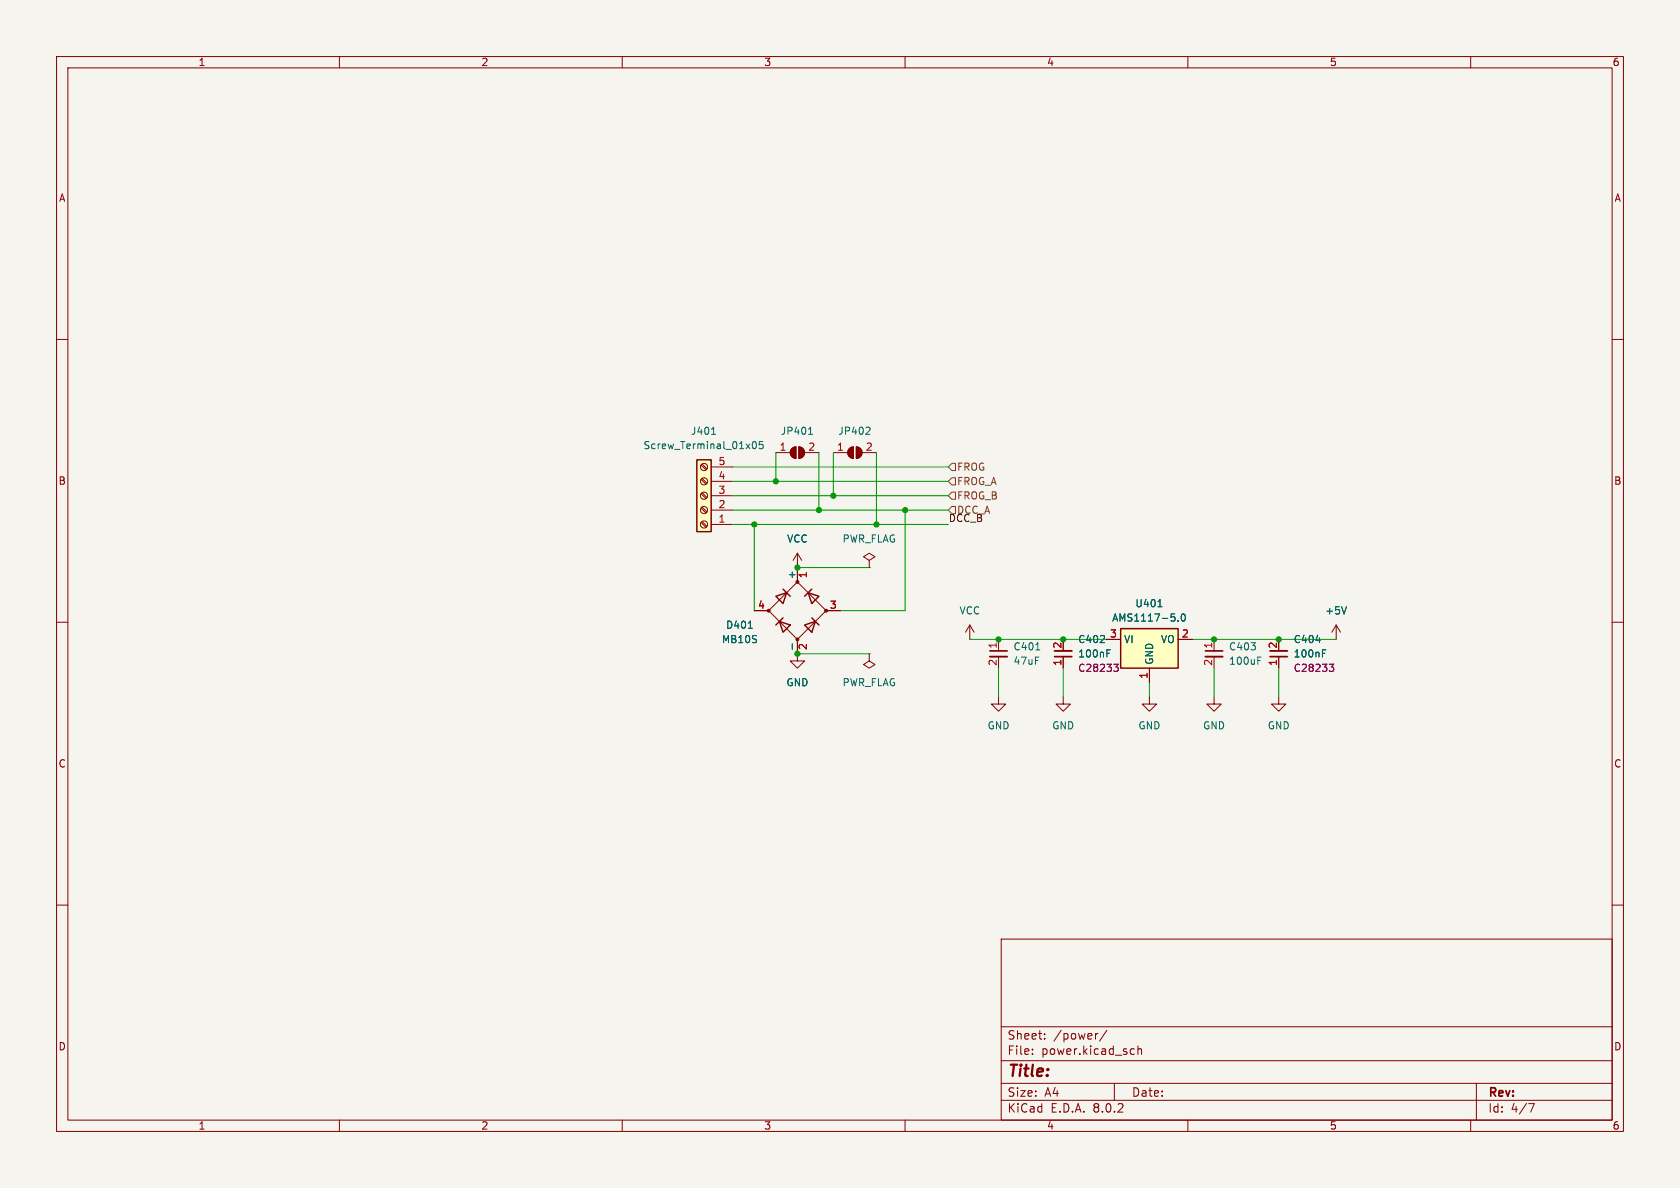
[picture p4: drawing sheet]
<svg xmlns="http://www.w3.org/2000/svg" width="297mm" height="210mm" viewBox="0 0 297 210" stroke-linecap="round" stroke-linejoin="round" font-family="sans-serif">
<path d="M0 0h297v210h-297z" fill="#f5f4ef" stroke="#f5f4ef" stroke-width=".18"/>
<g fill="none" stroke="#840000" stroke-width=".18">
<path d="M10 10h277v190h-277zM12 12h273v186h-273zM60 10v2M110 10v2M160 10v2M210 10v2M260 10v2M10 60h2M285 60h2M153.7 99.1l1-.7-1-.6-1 .6 1 .7v1.2M10 110h2M133.3 108h2.6"/>
<path d="M135.9 108l5.1-5.1 5 5.1-5 5zM141 100.3v2.6M141 113v2.6M146 108h2.6M153.7 100.3h.1M285 110h2M10 160h2M285 160h2M177 166h108v32h-108zM60 198v2M110 198v2M160 198v2"/>
<path d="M177 194.5h108M177 191.5h108M177 187.5h108M177 181.5h108M182.5 186.3v.1M182.5 185.5v.1M184.7 183.6v.1M184.7 182.8v.1M194.1 182.7l-.3 .1M195.7 182.1l-1.3 2M197 191.5v3M200.1 185.4l.4 .1"/>
<path d="M200.5 186.3l-.4 .1M201.2 185.5l.2-.1 .3 .1 .1 .9M201.2 184.9v1.5M210 198v2M260 198v2M261 191.5v6.5M270.2 195.1h1l-.6 1.5"/>
</g>
<g fill="#840000" stroke="#840000" stroke-width=".18">
<circle cx="141" cy="113" r=".25"/>
<circle cx="135.9" cy="107.9" r=".25"/>
<circle cx="146" cy="107.9" r=".25"/>
<circle cx="141" cy="102.9" r=".25"/>
</g>
<path d="M137.2 105.4l1.9-.6-.7 1.9zM137.8 109.9l1.9 .6-1.3 1.3zM138.4 104.1l1.3 1.3M138.4 109.2l-1.2 1.3M142.2 110.5l1.9-.6-.6 1.9zM142.9 104.8l1.9 .6-1.3 1.3zM143.5 109.2l1.3 1.3M143.5 104.1l-1.3 1.3" fill="none" stroke="#840000" stroke-width=".25"/>
<path d="M132.3 111.1h.7M140.1 113.8v1" fill="none" stroke="#006464" stroke-width=".18"/>
<path d="M123.2 81.3h2.5v12.7h-2.5z" fill="#ffffc2"/>
<path d="M123.2 81.3h2.5v12.7h-2.5z" fill="none" stroke="#840000" stroke-width=".25"/>
<g fill="none" stroke="#840000" stroke-width=".18">
<path d="M140 79.3l.7-.3v2a1.02 1.02 0 0 1-.9-.6 1.02 1.02 0 0 1 .2-1.1zM141.2 79a1.02 1.02 0 0 1 1 1 1.02 1.02 0 0 1-1 1zM150.2 79.3l.7-.3v2a1.02 1.02 0 0 1-1-.6 1.02 1.02 0 0 1 .3-1.1zM151.4 79a1.02 1.02 0 0 1 1 1 1.02 1.02 0 0 1-1 1zM124 82.2l.8 .9M124 84.8l.8 .8M124 87.3l.8 .8M124 89.8l.8 .9M124 92.4l.8 .8M124.1 82l.9 .9M124.1 84.6l.9 .8M124.1 87.1l.9 .9"/>
<path d="M124.1 89.7l.9 .8M124.1 92.2l.9 .8M125.7 92.7h3.8M125.7 90.2h3.8M125.7 87.6h3.8M125.7 85.1h3.8M125.7 82.6h3.8M137.2 80h2.5M141 97.8l-.8 1.3M141 97.8v2.5M141 97.8l.7 1.3M142.2 80h2.6"/>
<path d="M147.3 80h2.6M152.4 80h2.5M141 115.6v1.2h1.2l-1.2 1.3-1.3-1.3h1.3M153.7 115.6v1.2l-1 .7 1 .6 1-.6-1-.7M153.7 115.6h.1M171.4 110.5l-.7 1.3M171.4 110.5v2.5M171.4 110.5l.8 1.3M214.6 113v2.1M214.6 116.1v2M226.1 113v2.1M226.1 116.1v2"/>
<path d="M236.2 110.5l-.7 1.3M236.2 110.5v2.5M236.2 110.5l.8 1.3M176.5 123.2v1.3h1.3l-1.3 1.2-1.2-1.2h1.2M214.6 123.2v1.3h1.3l-1.3 1.2-1.2-1.2h1.2M226.1 123.2v1.3h1.2l-1.2 1.2-1.3-1.2h1.3"/>
<circle cx="124.5" cy="85.1" r=".63"/>
<circle cx="124.5" cy="87.6" r=".63"/>
<circle cx="124.5" cy="92.7" r=".63"/>
<circle cx="124.5" cy="90.2" r=".63"/>
<circle cx="124.5" cy="82.5" r=".63"/>
</g>
<path d="M125.8 76.8h.7M133.1 78.2l.2-.2a.68 .68 0 0 1 .4 .7 .68 .68 0 0 1-.4 .6l-.2-.1-.1-.4zM134.9 78h-.6l-.1 .7 .2-.2 .4 .1 .1 .2v.4l-.2 .1-.5-.1M142.9 76.8h.8M143.2 75.7l.1-.2v1.3M153.6 75.5l.2 .3v.3l-.8 .7h.8M222.4 116.8h.4M222.4 116.2h.6M232.6 113.2h.8M233.8 115.5h.4M233.8 114.9h.6M238 107.3l-.4 1.2" fill="none" stroke="#006464" stroke-width=".18"/>
<g fill="#840000" stroke="#840000" stroke-width=".18">
<path d="M140 79.3l.7-.3v2a1.02 1.02 0 0 1-.9-.6 1.02 1.02 0 0 1 .2-1.1z"/>
<path d="M141.2 79a1.02 1.02 0 0 1 1 1 1.02 1.02 0 0 1-1 1z"/>
<path d="M150.2 79.3l.7-.3v2a1.02 1.02 0 0 1-1-.6 1.02 1.02 0 0 1 .3-1.1z"/>
<path d="M151.4 79a1.02 1.02 0 0 1 1 1 1.02 1.02 0 0 1-1 1z"/>
</g>
<path d="M213.1 116.1h3.1M224.5 115.1h3.1" fill="none" stroke="#840000" stroke-width=".33"/>
<path d="M213.1 115.1h3.1M224.5 116.1h3.1" fill="none" stroke="#840000" stroke-width=".3"/>
<path d="M235 117.4h.8l-.4 .5 .3 .1 .1 .4-.3 .3h-.3" fill="none" stroke="#840084" stroke-width=".18"/>
<path d="M198.1 111.1h10.2v7h-10.2z" fill="#ffffc2"/>
<path d="M198.1 111.1h10.2v7h-10.2z" fill="none" stroke="#840000" stroke-width=".25"/>
<g fill="none" stroke="#840000" stroke-width=".18">
<path d="M133.3 108h2.6M141 100.3v2.6M141 113v2.6M146 108h2.6M176.5 113v2.1M176.5 116.1v2M188 113v2.1M188 116.1v2M195.6 113h2.5M203.2 118.1v2.6M208.3 113h2.5M226.1 113v2.1"/>
<path d="M226.1 116.1v2M188 123.2v1.3h1.2l-1.2 1.2-1.3-1.2h1.3M203.2 123.2v1.3h1.3l-1.3 1.2-1.3-1.2h1.3"/>
</g>
<path d="M132.3 111.1h.7M140.1 113.8v1M183.1 114.9h.7M195.7 115.5h.4M195.7 114.9h.6M204.7 107.3h.7M208.3 109.7v.1M208.9 108.7l.2-.2a.68 .68 0 0 1 .5 .7 .68 .68 0 0 1-.5 .6l-.2-.1-.1-.4zM232.6 113.2h.8M233.8 115.5h.4M233.8 114.9h.6M238 107.3l-.4 1.2" fill="none" stroke="#006464" stroke-width=".18"/>
<path d="M175 116.1h3.1M186.4 115.1h3.1" fill="none" stroke="#840000" stroke-width=".33"/>
<path d="M175 115.1h3.1M186.4 116.1h3.1" fill="none" stroke="#840000" stroke-width=".3"/>
<path d="M196.9 117.4h.8l-.4 .5 .3 .1 .1 .4-.3 .3h-.3M235 117.4h.8l-.4 .5 .3 .1 .1 .4-.3 .3h-.3" fill="none" stroke="#840084" stroke-width=".18"/>
<path d="M168.3 89.5h.6v1.3h-.6l-.7-.6zM168.3 81.9h.6v1.3h-.6l-.7-.6zM168.3 87h.6v1.3h-.6l-.7-.7zM168.3 84.5h.6v1.2h-.6l-.7-.6z" fill="none" stroke="#725600" stroke-width=".18"/>
<g fill="none" stroke="#009600" stroke-width=".18">
<path d="M129.5 90.2h38.1M129.5 87.6h38.1M129.5 82.6h38.1M129.5 85.1h38.1M129.5 92.7h38.1M133.3 92.7v15.3M137.2 80v5.1M144.8 80v10.2M147.3 80v7.6M154.9 80v12.7M160 90.2v17.8h-11.4M141 115.6h12.7"/>
<path d="M141 100.3h12.7M171.4 113h24.2M176.5 118.1v5.1M188 118.1v5.1M210.8 113h25.4M214.6 118.1v5.1M226.1 118.1v5.1M203.2 120.7v2.5"/>
</g>
<g fill="#009600" stroke="#009600" stroke-width=".18">
<circle cx="133.3" cy="92.7" r=".46"/>
<circle cx="141" cy="100.3" r=".46"/>
<circle cx="154.9" cy="92.7" r=".46"/>
<circle cx="144.8" cy="90.2" r=".46"/>
<circle cx="147.3" cy="87.6" r=".46"/>
<circle cx="137.2" cy="85.1" r=".46"/>
<circle cx="141" cy="115.6" r=".46"/>
<circle cx="214.6" cy="113" r=".46"/>
<circle cx="226.1" cy="113" r=".46"/>
<circle cx="160" cy="90.2" r=".46"/>
<circle cx="188" cy="113" r=".46"/>
<circle cx="176.5" cy="113" r=".46"/>
</g>
<text font-size="2.8" fill="#840000" x="178" y="190.9">Title:</text>
<g font-size="2.1" fill="#840000">
<text x="178" y="184">Sheet:</text>
<text x="186.2" y="184">/power/</text>
<text x="178" y="186.7">File:</text>
<text x="184.1" y="186.7">power.kicad_sch</text>
<text x="178" y="196.9">KiCad</text>
<text x="178" y="194.1">Size:</text>
<text x="184.7" y="194.1">A4</text>
<text x="185.7" y="196.9">E.D.A.</text>
<text x="193.3" y="196.9">8.0.2</text>
<text x="200" y="194.1">Date:</text>
<text x="263" y="194.3">Rev:</text>
<text x="263" y="196.9">Id:</text>
<text x="267.1" y="196.9">4/7</text>
</g>
<g font-size="1.8" fill="#840000">
<text x="35" y="11.9">1</text>
<text x="85" y="11.9">2</text>
<text x="135" y="11.9">3</text>
<text x="185" y="11.9">4</text>
<text x="235" y="11.9">5</text>
<text x="285" y="11.9">6</text>
<text x="10.3" y="35.9">A</text>
<text x="285.3" y="35.9">A</text>
<text x="10.3" y="85.9">B</text>
<text x="285.3" y="85.9">B</text>
<text x="10.3" y="135.9">C</text>
<text x="285.3" y="135.9">C</text>
<text x="10.3" y="185.9">D</text>
<text x="285.3" y="185.9">D</text>
<text x="35" y="199.9">1</text>
<text x="85" y="199.9">2</text>
<text x="135" y="199.9">3</text>
<text x="185" y="199.9">4</text>
<text x="235" y="199.9">5</text>
<text x="285" y="199.9">6</text>
</g>
<g font-size="1.8" fill="#006464">
<text x="122.1" y="77.1">J401</text>
<text x="137.9" y="77.1">JP401</text>
<text x="148.1" y="77.1">JP402</text>
<text x="113.7" y="79.6">Screw_Terminal_01x05</text>
<text x="139.1" y="96.1">VCC</text>
<text x="148.9" y="96.1">PWR_FLAG</text>
<text x="140.7" y="102.5" transform="rotate(-90 140.7 102.5)">+</text>
<text x="200.6" y="107.5">U401</text>
<text x="127.5" y="113.9">MB10S</text>
<text x="128.3" y="111.4">D401</text>
<text x="169.5" y="108.8">VCC</text>
<text x="190.5" y="113.9">C402</text>
<text x="196.5" y="110.1">AMS1117-5.0</text>
<text x="198.6" y="113.9">VI</text>
<text x="205.1" y="113.9">VO</text>
<text x="228.6" y="113.9">C404</text>
<text x="234.2" y="108.8">+5V</text>
<text x="179.1" y="115.2">C401</text>
<text x="179.1" y="117.7">47uF</text>
<text x="190.5" y="116.4">100nF</text>
<text x="204.1" y="117.6" transform="rotate(-90 204.1 117.6)">GND</text>
<text x="217.2" y="115.2">C403</text>
<text x="217.2" y="117.7">100uF</text>
<text x="228.6" y="116.4">100nF</text>
<text x="138.9" y="121.5">GND</text>
<text x="148.9" y="121.5">PWR_FLAG</text>
<text x="174.5" y="129.1">GND</text>
<text x="185.9" y="129.1">GND</text>
<text x="201.2" y="129.1">GND</text>
<text x="212.6" y="129.1">GND</text>
<text x="224" y="129.1">GND</text>
</g>
<g font-size="1.8" fill="#a90000">
<text x="126.9" y="82.3">5</text>
<text x="137.7" y="79.8">1</text>
<text x="142.8" y="79.8">2</text>
<text x="147.9" y="79.8">1</text>
<text x="153" y="79.8">2</text>
<text x="126.9" y="89.9">2</text>
<text x="126.9" y="87.4">3</text>
<text x="126.9" y="84.8">4</text>
<text x="126.9" y="92.5">1</text>
<text x="133.9" y="107.7">4</text>
<text x="143" y="102.3" transform="rotate(-90 143 102.3)">1</text>
<text x="146.6" y="107.7">3</text>
<text x="196.1" y="112.8">3</text>
<text x="208.8" y="112.8">2</text>
<text x="143" y="115" transform="rotate(-90 143 115)">2</text>
<text x="176.3" y="117.8" transform="rotate(-90 176.3 117.8)">2</text>
<text x="176.3" y="114.8" transform="rotate(-90 176.3 114.8)">1</text>
<text x="187.7" y="117.8" transform="rotate(-90 187.7 117.8)">1</text>
<text x="187.7" y="114.8" transform="rotate(-90 187.7 114.8)">2</text>
<text x="214.4" y="117.8" transform="rotate(-90 214.4 117.8)">2</text>
<text x="214.4" y="114.8" transform="rotate(-90 214.4 114.8)">1</text>
<text x="225.8" y="117.8" transform="rotate(-90 225.8 117.8)">1</text>
<text x="225.8" y="114.8" transform="rotate(-90 225.8 114.8)">2</text>
<text x="202.9" y="120.1" transform="rotate(-90 202.9 120.1)">1</text>
</g>
<g font-size="1.8" fill="#725600">
<text x="169.1" y="83.4">FROG</text>
<text x="169.1" y="88.5">FROG_B</text>
<text x="169.1" y="86">FROG_A</text>
<text x="169.1" y="91">DCC_A</text>
</g>
<text font-size="1.8" fill="#0f0f0f" x="167.6" y="92.4">DCC_B</text>
<g font-size="1.8" fill="#840084">
<text x="190.5" y="119">C28233</text>
<text x="228.6" y="119">C28233</text>
</g>
</svg>
